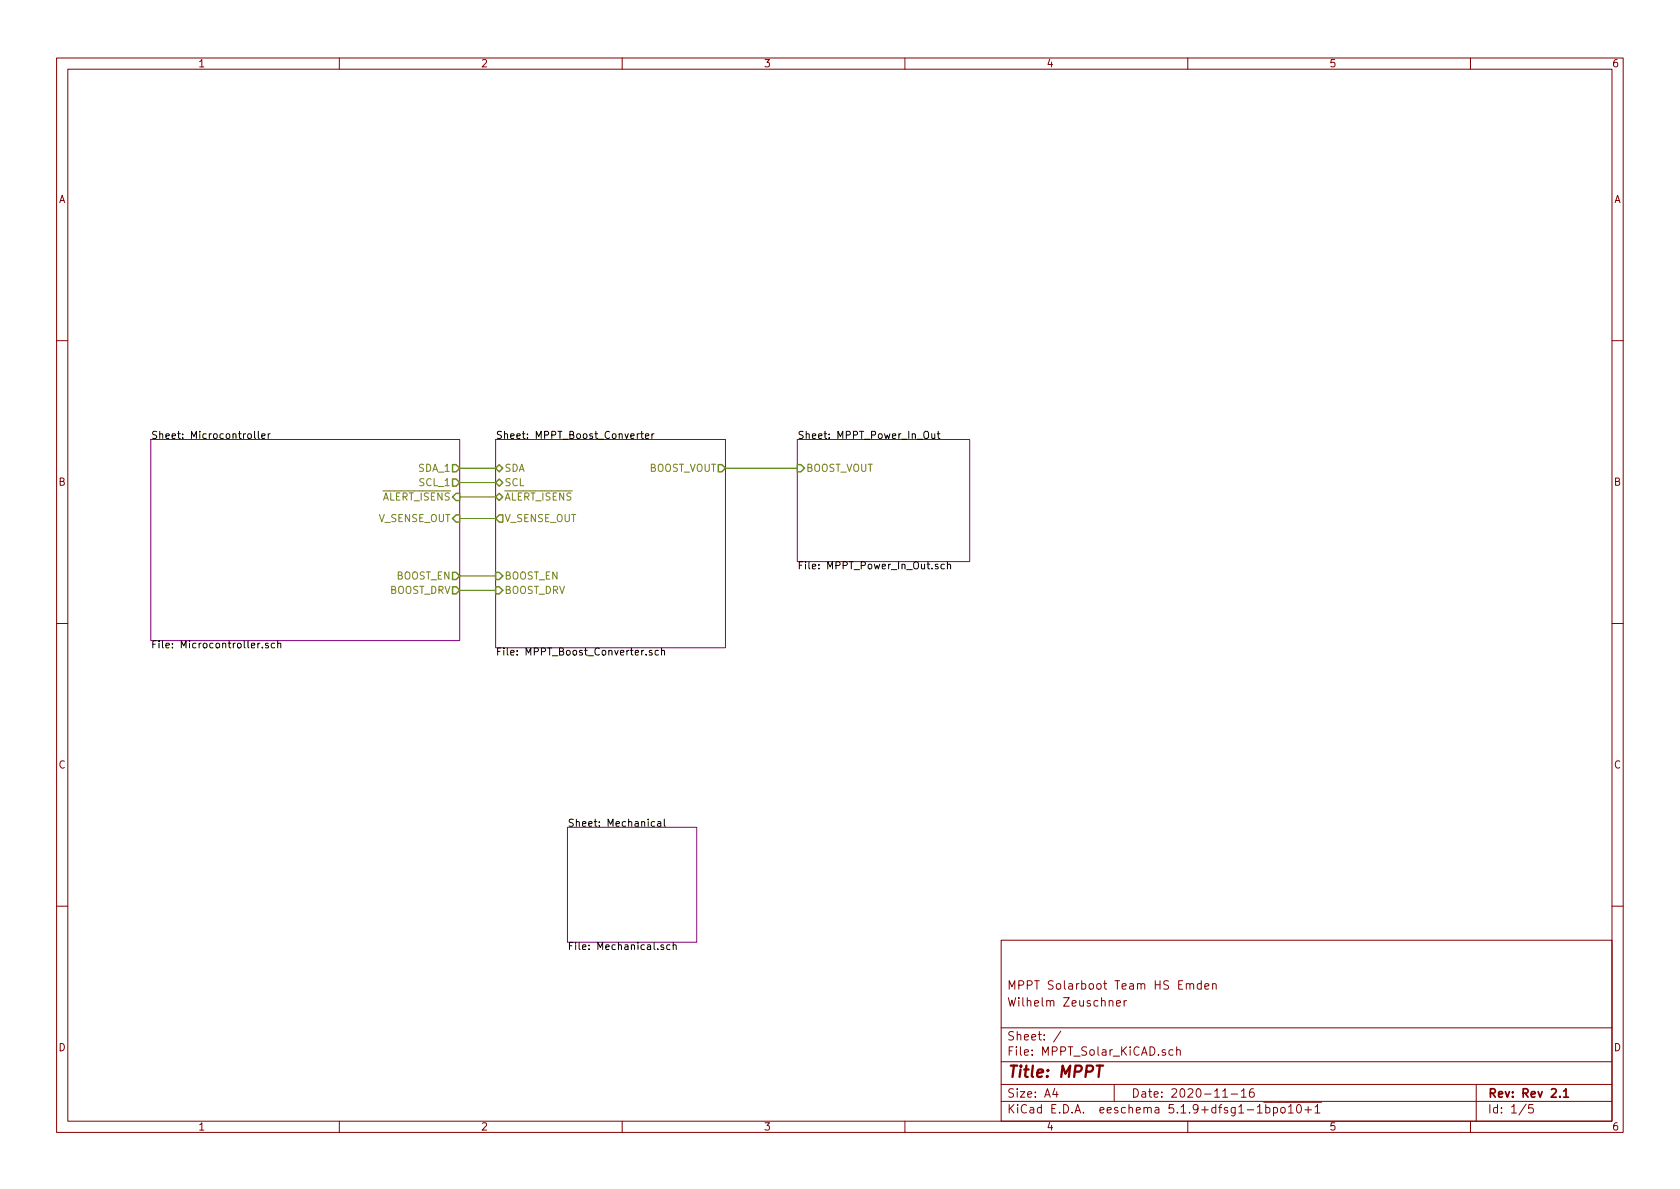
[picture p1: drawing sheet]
<svg xmlns="http://www.w3.org/2000/svg" width="297mm" height="210mm" viewBox="0 0 297 210" stroke-linecap="round" stroke-linejoin="round" font-family="sans-serif">
<g fill="none" stroke="#840000" stroke-width=".18">
<path d="M10 10.3h277v189.9h-277zM12 12.2h273v186.1h-273zM60 10.3v1.9M110 10.3v1.9M160 10.3v1.9M210 10.3v1.9M260 10.3v1.9M10 60.2h2M285 60.2h2M10 110.3h2M285 110.3h2M10 160.2h2"/>
<path d="M177 166.3h108v32h-108zM196.1 177.1l.1-.1a.37 .37 0 0 1 .6 .1v.8M197.4 177.4l.7-.1-.1-.3-.4-.1-.2 .2 .1 .7h.5M198.8 176.9v1M199.2 176.9l-.4 .3M210.4 174.1a.36 .36 0 0 1 .3-.2 .36 .36 0 0 1 .3 .2v.8M212.4 174l-.4-.1-.3 .3 .1 .6h.6M212.4 173.4v1.5M213 174.4l.7-.1v-.3l-.4-.1-.3 .2 .1 .7h.6M214.4 174.1l.1-.1a.37 .37 0 0 1 .5 .1v.8M214.4 173.9v1M285 160.2h2"/>
<path d="M60 198.3v1.9M110 198.3v1.9M160 198.3v1.9M177 194.8h108M177 191.8h108M177 187.8h108M177 181.8h108M186.5 192.5l-.4 1h1M186.8 193v1M187.6 182.3l-1.3 2M197 191.8v3M207.4 185.7l-.4-.1-.3 .3 .1 .6 .2 .1 .4-.1"/>
<path d="M208.1 185.7a.37 .37 0 0 1 .6 .1v.8M208.1 185.1v1.5M210 198.3v1.9M216.2 194h.8M217.7 193.5h1.1M219.5 193l.4-.5v1.5M219.5 194h.8M221.6 192.5a.59 .59 0 0 0-.7 .7l.1 .7 .2 .1 .5-.1 .1-.5-.2-.2-.4-.1-.3 .3M222.3 196.8h.9M223.4 194.9h10.3M223.8 195.9l.4-.1 .3 .3v.6l-.3 .1-.4-.1M223.8 195.3v1.5"/>
<path d="M225.2 195.9l.4-.1 .3 .3-.1 .6-.2 .1-.4-.1M225.2 195.8v1.5M226.5 196l.2-.2 .5 .2v.5l-.1 .2-.4 .1-.2-.1zM227.8 195.8l.4-.5v1.5M227.8 196.8h.9M229.4 195.4l.2-.1a.8 .8 0 0 1 .5 .8 .8 .8 0 0 1-.5 .7 1 1 0 0 1-.2-1.4zM230.7 196.3h1.2M231.3 195.7v1.1M232.5 195.8l.4-.5v1.5M232.5 196.8h.9M260 198.3v1.9M261 191.8v6.5"/>
<path d="M269.8 195.2l-1.2 2M271 195.3h-.7v.7l.2-.1 .5 .1 .1 .2-.1 .5-.2 .1-.5-.1"/>
</g>
<path d="M275.8 193.9v.1M276.5 193l.4-.5v1.5M276.5 194h.8" fill="none" stroke="#840000" stroke-width=".3"/>
<path d="M193.9 188.4h1.1" fill="none" stroke="#840000" stroke-width=".41"/>
<path d="M26.7 77.7h54.6v35.6h-54.6zM87.6 77.7h40.7v36.8h-40.7zM141 77.7h30.4v21.6h-30.4zM100.3 146.3h22.9v20.3h-22.9z" fill="none" stroke="#840084" stroke-width=".18"/>
<g fill="none" stroke="#000" stroke-width=".18">
<path d="M45 76.3v1.1l.2 .1M45.7 76.3v1.1l.1 .1M46.3 77.1l.6-.1-.1-.2-.3-.1-.2 .2v.6h.5M47.4 76.7v.8M47.8 76.7l-.4 .2M113 76.7l-.3 .2M113.3 76.7h.5M113.5 76.3v1.1l.3 .1M114.1 77.1l.6-.1v-.2l-.4-.1-.2 .2 .1 .6h.5M115.3 76.7v.8M115.6 76.7l-.3 .2M164.7 76.7l.1 .8h.3l.2-.1"/>
<path d="M165.3 76.7v.8M165.7 76.7h.5M165.9 76.3v1.1l.3 .1M165.8 99.8h-.3l-.1 .1v.2l.4 .1v.4h-.4M167 99.8h-.4l-.2 .2 .1 .6h.5M167.5 99.9l.2-.1h.3l.1 .8M167.5 99.3v1.3M46 113.7l-.4 .3M46.4 114.4v.2M47.4 113.8l-.3-.1-.2 .2 .1 .2 .4 .1v.3h-.5M48.6 113.8l-.4-.1-.2 .3 .1 .5h.5M49.1 113.9l.2-.2 .3 .1 .1 .8"/>
<path d="M49.1 113.3v1.3M115.3 115.1l-.3-.1-.2 .2 .1 .2 .4 .1v.3h-.5M116.4 115.1l-.3-.1-.3 .2 .1 .6h.5M117 115.1l.1-.1 .3 .1 .1 .7M117 114.6v1.2M115.7 145.3h-.3l-.3 .2 .2 .6h.4M116.3 145.3h.5v.8M116.8 145.6h-.4l-.2 .2 .2 .3h.4M117.4 144.9v1l.2 .2M117.3 167.1h-.3l-.2 .2 .1 .1 .4 .2v.3h-.5M118.5 167.1h-.4l-.2 .2 .1 .6h.5M119 167.2l.2-.1h.3l.1 .8"/>
<path d="M119 166.6v1.3"/>
</g>
<g fill="none" stroke="#848400" stroke-width=".25">
<path d="M80 82.2h.6l.7 .6-.7 .6h-.6zM80 84.7h.6l.7 .6-.7 .7h-.6zM80.6 91.1h.7v1.2h-.7l-.6-.6zM80.6 87.2h.7v1.3h-.7l-.6-.6zM87.6 82.8l.7-.6 .6 .6-.6 .6zM87.6 85.3l.7-.6 .6 .6-.6 .7zM87.6 87.9l.7-.7 .6 .7-.6 .6zM88.3 91.1h.6v1.2h-.6l-.7-.6zM127 82.2h.6l.7 .6-.7 .6h-.6zM141 82.2h.6l.6 .6-.6 .6h-.6zM80 101.2h.6l.7 .6-.7 .7h-.6zM80 103.8h.6l.7 .6-.7 .6h-.6z"/>
<path d="M87.6 101.2h.7l.6 .6-.6 .7h-.7zM87.6 103.8h.7l.6 .6-.6 .6h-.7z"/>
</g>
<path d="M81.3 82.8h6.3M81.3 85.3h6.3M81.3 91.7h6.3M81.3 87.9h6.3M128.3 82.8h12.7M81.3 101.8h6.3M81.3 104.4h6.3" fill="none" stroke="#008400" stroke-width=".18"/>
<text font-size="2.8" fill="#840000" x="178" y="190.5">Title: MPPT</text>
<g font-size="2.1" fill="#840000">
<text x="178" y="178">Wilhelm Zeuschner</text>
<text x="178" y="175">MPPT Solarboot Team HS Emden</text>
<text x="178" y="184">Sheet: /</text>
<text x="178" y="186.7">File: MPPT_Solar_KiCAD.sch</text>
<text x="178" y="196.9">KiCad E.D.A. eeschema 5.1.9+dfsg1-1bpo10+1</text>
<text x="178" y="194.1">Size: A4</text>
<text x="200" y="194.1">Date: 2020-11-16</text>
<text x="263" y="194.1">Rev: Rev 2.1</text>
<text x="263" y="196.9">Id: 1/5</text>
</g>
<g font-size="1.8" fill="#840000">
<text x="35" y="11.9">1</text>
<text x="85" y="11.9">2</text>
<text x="135" y="11.9">3</text>
<text x="185" y="11.9">4</text>
<text x="235" y="11.9">5</text>
<text x="285" y="11.9">6</text>
<text x="10.4" y="35.9">A</text>
<text x="285.4" y="35.9">A</text>
<text x="10.4" y="85.9">B</text>
<text x="285.4" y="85.9">B</text>
<text x="10.4" y="135.9">C</text>
<text x="285.4" y="135.9">C</text>
<text x="10.4" y="185.9">D</text>
<text x="285.4" y="185.9">D</text>
<text x="35" y="199.9">1</text>
<text x="85" y="199.9">2</text>
<text x="135" y="199.9">3</text>
<text x="185" y="199.9">4</text>
<text x="235" y="199.9">5</text>
<text x="285" y="199.9">6</text>
</g>
<g font-size="1.8">
<text x="26.7" y="77.6">Sheet: Microcontroller</text>
<text x="87.6" y="77.6">Sheet: MPPT_Boost_Converter</text>
<text x="141" y="77.6">Sheet: MPPT_Power_In_Out</text>
<text x="141" y="100.7">File: MPPT_Power_In_Out.sch</text>
<text x="26.7" y="114.6">File: Microcontroller.sch</text>
<text x="87.6" y="115.9">File: MPPT_Boost_Converter.sch</text>
<text x="100.3" y="146.2">Sheet: Mechanical</text>
<text x="100.3" y="168">File: Mechanical.sch</text>
</g>
<g font-size="1.8" fill="#848400">
<text x="74.1" y="83.4">SDA_1</text>
<text x="89.2" y="83.4">SDA</text>
<text x="114.6" y="83.4">BOOST_VOUT</text>
<text x="142.5" y="83.4">BOOST_VOUT</text>
<text x="67.6" y="88.5">ALERT_ISENS</text>
<text x="74.2" y="86">SCL_1</text>
<text x="89.2" y="86">SCL</text>
<text x="89.2" y="88.5">ALERT_ISENS</text>
<text x="66.9" y="92.3">V_SENSE_OUT</text>
<text x="89.2" y="92.3">V_SENSE_OUT</text>
<text x="68.8" y="105">BOOST_DRV</text>
<text x="70" y="102.5">BOOST_EN</text>
<text x="89.2" y="102.5">BOOST_EN</text>
<text x="89.2" y="105">BOOST_DRV</text>
</g>
</svg>
